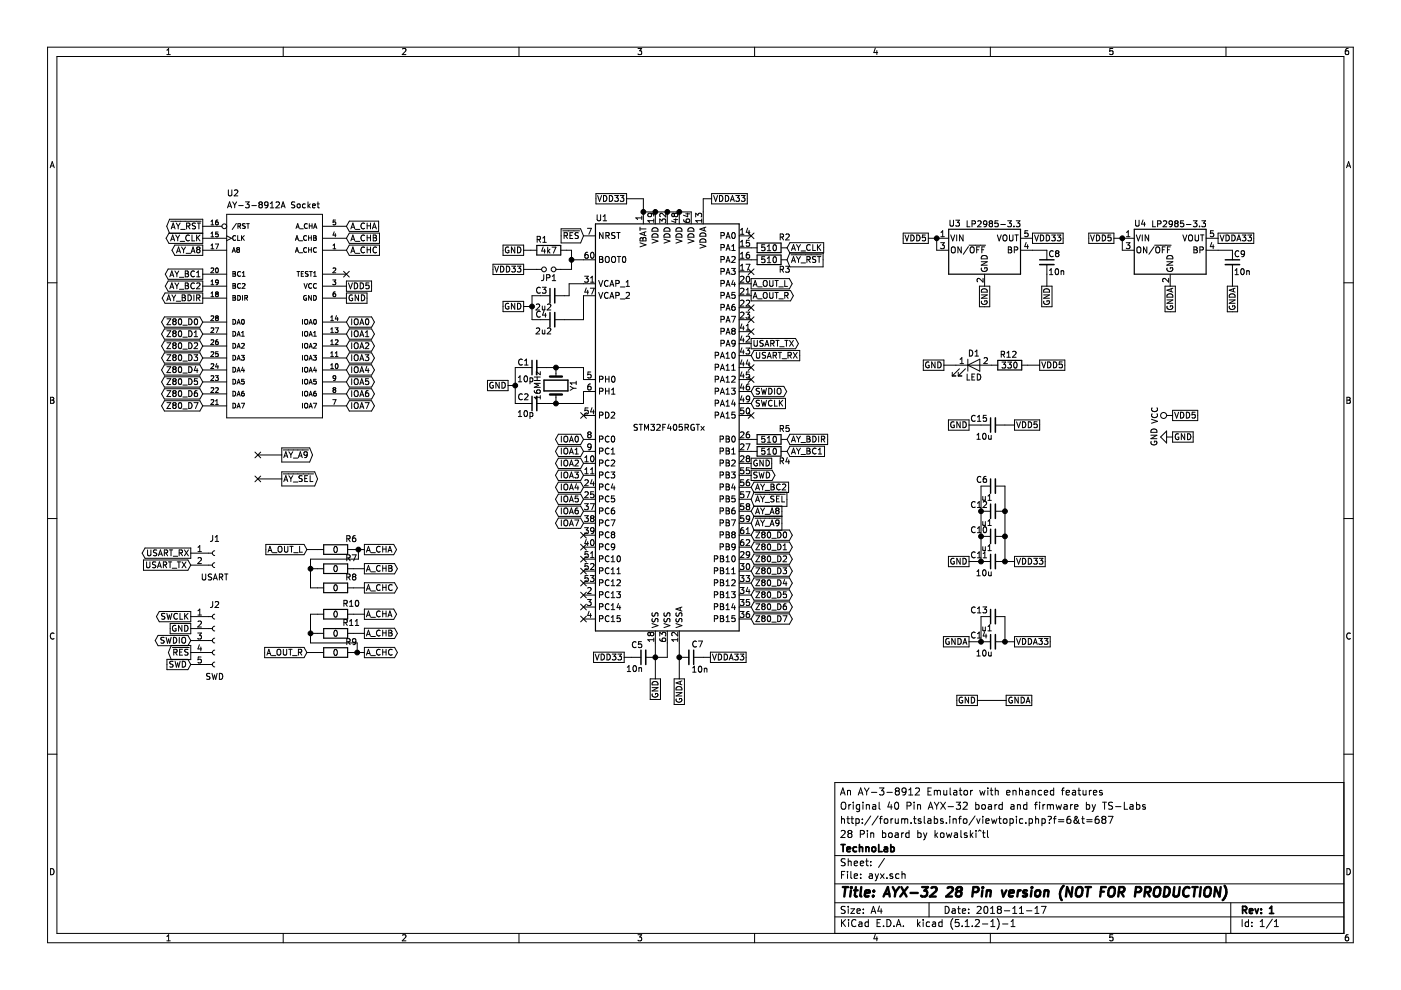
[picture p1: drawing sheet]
EESchema Schematic File Version 4
LIBS:ayx-cache
EELAYER 29 0
EELAYER END
$Descr A4 11693 8268
encoding utf-8
Sheet 1 1
Title "AYX-32 28 Pin version (NOT FOR PRODUCTION)"
Date "2018-11-17"
Rev "1"
Comp "TechnoLab"
Comment1 "28 Pin board by kowalski^tl"
Comment2 "http://forum.tslabs.info/viewtopic.php?f=6&t=687"
Comment3 "Original 40 Pin AYX-32 board and firmware by TS-Labs"
Comment4 "An AY-3-8912 Emulator with enhanced features"
$EndDescr
$Comp
L ayx:STM32F405RGTx U1
U 1 1
P 5570 3570
F 0 "U1" H 4970 5320 50  0000 L CNN
F 1 "STM32F405RGTx" H 5280 3570 50  0000 L CNN
F 2 "Package_QFP:LQFP-64_10x10mm_P0.5mm" H 4970 1870 50  0001 R CNN
F 3 "" H 5570 3570 50  0001 C CNN
	1    5570 3570
	1    0    0    -1  
$EndComp
NoConn ~ 6270 1970
NoConn ~ 6270 2270
NoConn ~ 6270 2570
NoConn ~ 6270 2670
NoConn ~ 6270 2770
NoConn ~ 4870 3470
Text GLabel 2890 1890 2    49   Input ~ 0
A_CHA
Text GLabel 2890 1990 2    49   Input ~ 0
A_CHB
Text GLabel 2890 2090 2    49   Input ~ 0
A_CHC
Text GLabel 2890 2690 2    49   BiDi ~ 0
IOA0
Text GLabel 2890 2790 2    49   BiDi ~ 0
IOA1
Text GLabel 2890 2890 2    49   BiDi ~ 0
IOA2
Text GLabel 2890 2990 2    49   BiDi ~ 0
IOA3
Text GLabel 2890 3090 2    49   BiDi ~ 0
IOA4
Text GLabel 2890 3190 2    49   BiDi ~ 0
IOA5
Text GLabel 2890 3290 2    49   BiDi ~ 0
IOA6
Text GLabel 2890 3390 2    49   BiDi ~ 0
IOA7
$Comp
L ayx:AY-3-8912A U2
U 1 1
P 1890 1790
F 0 "U2" H 1890 1940 50  0000 L BNN
F 1 "AY-3-8912A Socket" H 1890 1840 50  0000 L BNN
F 2 "DIL28" H 1890 1940 50  0001 C CNN
F 3 "" H 1890 1790 60  0001 C CNN
	1    1890 1790
	1    0    0    -1  
$EndComp
NoConn ~ 2890 2290
Text GLabel 1690 1890 0    49   Output ~ 0
~AY_RST
Text GLabel 1690 1990 0    49   Output ~ 0
AY_CLK
Text GLabel 1690 2090 0    49   Output ~ 0
AY_A8
Text GLabel 1690 2290 0    49   Output ~ 0
AY_BC1
Text GLabel 1690 2390 0    49   Output ~ 0
AY_BC2
Text GLabel 1690 2490 0    49   Output ~ 0
AY_BDIR
Text GLabel 1690 2690 0    49   3State ~ 0
Z80_D0
Text GLabel 1690 2790 0    49   3State ~ 0
Z80_D1
Text GLabel 1690 2890 0    49   3State ~ 0
Z80_D2
Text GLabel 1690 2990 0    49   3State ~ 0
Z80_D3
Text GLabel 1690 3090 0    49   3State ~ 0
Z80_D4
Text GLabel 1690 3190 0    49   3State ~ 0
Z80_D5
Text GLabel 1690 3290 0    49   3State ~ 0
Z80_D6
Text GLabel 1690 3390 0    49   3State ~ 0
Z80_D7
Text GLabel 6270 2370 2    49   Output ~ 0
A_OUT_L
Text GLabel 6270 2470 2    49   Output ~ 0
A_OUT_R
$Comp
L Connector:Conn_01x02_Female J1
U 1 1
P 1790 4620
F 0 "J1" H 1790 4742 50  0000 C CNN
F 1 "USART" H 1790 4420 50  0000 C CNN
F 2 "ayx:USART" H 1790 4620 50  0001 C CNN
F 3 "~" H 1790 4620 50  0001 C CNN
	1    1790 4620
	1    0    0    -1  
$EndComp
$Comp
L ayx:Conn_01x05_Female J2
U 1 1
P 1790 5350
F 0 "J2" H 1790 5650 50  0000 C CNN
F 1 "SWD" H 1790 5050 50  0000 C CNN
F 2 "Pin_Headers:Pin_Header_Straight_1x05_Pitch2.54mm" H 1790 5350 50  0001 C CNN
F 3 "" H 1790 5350 50  0001 C CNN
	1    1790 5350
	1    0    0    -1  
$EndComp
Text GLabel 1590 4620 0    49   Output ~ 0
USART_RX
Text GLabel 1590 4720 0    49   Input ~ 0
USART_TX
Text GLabel 6270 2870 2    49   Output ~ 0
USART_TX
Text GLabel 6270 2970 2    49   Input ~ 0
USART_RX
Text GLabel 1590 5150 0    49   Output ~ 0
SWCLK
Text GLabel 1590 5250 0    49   UnSpc ~ 0
GND
Text GLabel 2890 2490 2    49   UnSpc ~ 0
GND
Text GLabel 2890 2390 2    49   UnSpc ~ 0
VDD5
Text GLabel 1590 5350 0    49   BiDi ~ 0
SWDIO
Text GLabel 1590 5450 0    49   Output ~ 0
~RES
Text GLabel 1590 5550 0    49   Input ~ 0
SWD
Text GLabel 7750 1990 0    49   UnSpc ~ 0
VDD5
Text GLabel 8220 2390 3    49   UnSpc ~ 0
GND
Text GLabel 8620 1990 2    49   UnSpc ~ 0
VDD33
$Comp
L ayx:C_Small C8
U 1 1
P 8740 2190
F 0 "C8" H 8750 2260 50  0000 L CNN
F 1 "10n" H 8750 2110 50  0000 L CNN
F 2 "Capacitors_SMD:C_0603" H 8740 2190 50  0001 C CNN
F 3 "10n" H 8740 2190 50  0001 C CNN
	1    8740 2190
	1    0    0    -1  
$EndComp
$Comp
L ayx:LP2985-3.3 U3
U 1 1
P 8220 2090
F 0 "U3" H 7970 2315 50  0000 C CNN
F 1 "LP2985-3.3" H 8060 2310 50  0000 L CNN
F 2 "TO_SOT_Packages_SMD:SOT-23-5" H 8220 2415 50  0001 C CNN
F 3 "" H 8220 2090 50  0001 C CNN
	1    8220 2090
	1    0    0    -1  
$EndComp
Text GLabel 8740 2390 3    49   UnSpc ~ 0
GND
Text GLabel 10170 1990 2    49   UnSpc ~ 0
VDDA33
$Comp
L ayx:C_Small C9
U 1 1
P 10290 2190
F 0 "C9" H 10300 2260 50  0000 L CNN
F 1 "10n" H 10300 2110 50  0000 L CNN
F 2 "Capacitors_SMD:C_0603" H 10290 2190 50  0001 C CNN
F 3 "10n" H 10290 2190 50  0001 C CNN
	1    10290 2190
	1    0    0    -1  
$EndComp
$Comp
L ayx:LP2985-3.3 U4
U 1 1
P 9770 2090
F 0 "U4" H 9520 2315 50  0000 C CNN
F 1 "LP2985-3.3" H 9610 2310 50  0000 L CNN
F 2 "TO_SOT_Packages_SMD:SOT-23-5" H 9770 2415 50  0001 C CNN
F 3 "" H 9770 2090 50  0001 C CNN
	1    9770 2090
	1    0    0    -1  
$EndComp
Text GLabel 10290 2390 3    49   UnSpc ~ 0
GNDA
Text GLabel 6270 4470 2    49   3State ~ 0
Z80_D0
Text GLabel 6270 4570 2    49   3State ~ 0
Z80_D1
Text GLabel 6270 4670 2    49   3State ~ 0
Z80_D2
Text GLabel 6270 4770 2    49   3State ~ 0
Z80_D3
Text GLabel 6270 4870 2    49   3State ~ 0
Z80_D4
Text GLabel 6270 4970 2    49   3State ~ 0
Z80_D5
Text GLabel 6270 5070 2    49   3State ~ 0
Z80_D6
Text GLabel 6270 5170 2    49   3State ~ 0
Z80_D7
$Comp
L ayx:C_Small C7
U 1 1
P 5770 5490
F 0 "C7" V 5660 5490 50  0000 L CNN
F 1 "10n" V 5870 5490 50  0000 L CNN
F 2 "Capacitors_SMD:C_0603" H 5770 5490 50  0001 C CNN
F 3 "" H 5770 5490 50  0001 C CNN
	1    5770 5490
	0    1    1    0   
$EndComp
$Comp
L ayx:C_Small C5
U 1 1
P 5370 5490
F 0 "C5" V 5470 5490 50  0000 L CNN
F 1 "10n" V 5270 5490 50  0000 L CNN
F 2 "Capacitors_SMD:C_0603" H 5370 5490 50  0001 C CNN
F 3 "" H 5370 5490 50  0001 C CNN
	1    5370 5490
	0    -1   -1   0   
$EndComp
Text GLabel 5930 5490 2    49   UnSpc ~ 0
VDDA33
Text GLabel 5210 5490 0    49   UnSpc ~ 0
VDD33
Text GLabel 4870 1970 0    49   Input ~ 0
~RES
Text GLabel 4870 3670 0    49   BiDi ~ 0
IOA0
Text GLabel 4870 3770 0    49   BiDi ~ 0
IOA1
Text GLabel 4870 3870 0    49   BiDi ~ 0
IOA2
Text GLabel 4870 3970 0    49   BiDi ~ 0
IOA3
Text GLabel 4870 4070 0    49   BiDi ~ 0
IOA4
Text GLabel 4870 4170 0    49   BiDi ~ 0
IOA5
Text GLabel 4870 4270 0    49   BiDi ~ 0
IOA6
Text GLabel 4870 4370 0    49   BiDi ~ 0
IOA7
NoConn ~ 4870 4470
NoConn ~ 4870 4570
NoConn ~ 4870 4670
NoConn ~ 4870 4770
NoConn ~ 4870 4870
NoConn ~ 4870 4970
NoConn ~ 4870 5070
NoConn ~ 4870 5170
Text GLabel 6570 3670 2    49   Input ~ 0
AY_BDIR
Text GLabel 6270 4070 2    49   Input ~ 0
AY_BC2
$Comp
L ayx:R R5
U 1 1
P 6420 3670
F 0 "R5" V 6330 3800 50  0000 C CNN
F 1 "510" V 6420 3670 50  0000 C CNN
F 2 "Resistors_SMD:R_0603" V 6350 3670 50  0001 C CNN
F 3 "" H 6420 3670 50  0001 C CNN
	1    6420 3670
	0    1    1    0   
$EndComp
$Comp
L ayx:R R4
U 1 1
P 6420 3770
F 0 "R4" V 6500 3900 50  0000 C CNN
F 1 "510" V 6420 3770 50  0000 C CNN
F 2 "Resistors_SMD:R_0603" V 6350 3770 50  0001 C CNN
F 3 "" H 6420 3770 50  0001 C CNN
	1    6420 3770
	0    1    1    0   
$EndComp
Text GLabel 6570 3770 2    49   Input ~ 0
AY_BC1
Text GLabel 6270 3870 2    49   UnSpc ~ 0
GND
Text GLabel 6270 3970 2    49   Output ~ 0
SWD
Text GLabel 6270 4170 2    49   Input ~ 0
~AY_SEL
Text GLabel 6270 4270 2    49   Input ~ 0
AY_A8
Text GLabel 6270 4370 2    49   Input ~ 0
~AY_A9
Text GLabel 6270 3270 2    49   3State ~ 0
SWDIO
Text GLabel 6270 3370 2    49   Input ~ 0
SWCLK
NoConn ~ 6270 3170
NoConn ~ 6270 3070
NoConn ~ 6270 3470
Text GLabel 6570 2070 2    49   Input ~ 0
AY_CLK
$Comp
L ayx:R R2
U 1 1
P 6420 2070
F 0 "R2" V 6330 2200 50  0000 C CNN
F 1 "510" V 6420 2070 50  0000 C CNN
F 2 "Resistors_SMD:R_0603" V 6350 2070 50  0001 C CNN
F 3 "" H 6420 2070 50  0001 C CNN
	1    6420 2070
	0    1    1    0   
$EndComp
$Comp
L ayx:R R3
U 1 1
P 6420 2170
F 0 "R3" V 6500 2300 50  0000 C CNN
F 1 "510" V 6420 2170 50  0000 C CNN
F 2 "Resistors_SMD:R_0603" V 6350 2170 50  0001 C CNN
F 3 "" H 6420 2170 50  0001 C CNN
	1    6420 2170
	0    1    1    0   
$EndComp
Text GLabel 6570 2170 2    49   Input ~ 0
~AY_RST
$Comp
L ayx:Crystal Y1
U 1 1
P 4640 3220
F 0 "Y1" H 4640 3370 50  0000 C CNN
F 1 "16MHz" H 4640 3070 50  0000 C CNN
F 2 "Crystals:Crystal_DS10_d1.0mm_l4.3mm_Horizontal" H 4640 3220 50  0001 C CNN
F 3 "" H 4640 3220 50  0001 C CNN
	1    4640 3220
	0    1    1    0   
$EndComp
$Comp
L ayx:C_Small C1
U 1 1
P 4460 3070
F 0 "C1" V 4500 3110 50  0000 L CNN
F 1 "10p" V 4360 3070 50  0000 L CNN
F 2 "Capacitors_SMD:C_0603" H 4460 3070 50  0001 C CNN
F 3 "" H 4460 3070 50  0001 C CNN
	1    4460 3070
	0    -1   -1   0   
$EndComp
$Comp
L ayx:C_Small C2
U 1 1
P 4460 3370
F 0 "C2" V 4510 3410 50  0000 L CNN
F 1 "10p" V 4370 3370 50  0000 L CNN
F 2 "Capacitors_SMD:C_0603" H 4460 3370 50  0001 C CNN
F 3 "" H 4460 3370 50  0001 C CNN
	1    4460 3370
	0    -1   -1   0   
$EndComp
Text GLabel 4240 3220 0    49   UnSpc ~ 0
GND
$Comp
L ayx:R R1
U 1 1
P 4580 2090
F 0 "R1" V 4490 2030 50  0000 C CNN
F 1 "4k7" V 4580 2090 50  0000 C CNN
F 2 "Resistors_SMD:R_0603" V 4510 2090 50  0001 C CNN
F 3 "" H 4580 2090 50  0001 C CNN
	1    4580 2090
	0    1    1    0   
$EndComp
Text GLabel 4370 2090 0    49   UnSpc ~ 0
GND
Text GLabel 4370 2250 0    49   UnSpc ~ 0
VDD33
$Comp
L ayx:Jumper_NO_Small JP1
U 1 1
P 4580 2250
F 0 "JP1" H 4580 2180 50  0000 C CNN
F 1 "Jumper_NO_Small" H 4590 2190 50  0001 C CNN
F 2 "Pin_Headers:Pin_Header_Straight_1x02_Pitch2.00mm" H 4580 2250 50  0001 C CNN
F 3 "" H 4580 2250 50  0001 C CNN
	1    4580 2250
	1    0    0    -1  
$EndComp
Wire Wire Line
	5370 1770 5470 1770
Connection ~ 5470 1770
Connection ~ 5570 1770
Connection ~ 5670 1770
Connection ~ 5370 1770
Wire Wire Line
	7820 2090 7820 1990
Wire Wire Line
	7820 1990 7750 1990
Connection ~ 7820 1990
Wire Wire Line
	8620 2090 8740 2090
Wire Wire Line
	9370 2090 9370 1990
Connection ~ 9370 1990
Wire Wire Line
	10170 2090 10290 2090
Wire Wire Line
	5870 5490 5930 5490
Wire Wire Line
	5270 5490 5210 5490
Wire Wire Line
	10290 2390 10290 2290
Wire Wire Line
	8740 2390 8740 2290
Wire Wire Line
	5470 5370 5470 5490
Wire Wire Line
	4870 3070 4870 3170
Wire Wire Line
	4560 3070 4640 3070
Connection ~ 4640 3070
Wire Wire Line
	4870 3370 4870 3270
Wire Wire Line
	4560 3370 4640 3370
Connection ~ 4640 3370
Wire Wire Line
	4240 3220 4300 3220
Wire Wire Line
	4300 3070 4300 3220
Wire Wire Line
	4300 3070 4360 3070
Wire Wire Line
	4300 3370 4360 3370
Connection ~ 4300 3220
Wire Wire Line
	4370 2250 4480 2250
Wire Wire Line
	4770 2090 4770 2170
Wire Wire Line
	4770 2170 4870 2170
Wire Wire Line
	4770 2250 4680 2250
Connection ~ 4770 2170
Wire Wire Line
	4730 2090 4770 2090
Wire Wire Line
	4370 2090 4430 2090
$Comp
L ayx:C_Small C3
U 1 1
P 4610 2470
F 0 "C3" V 4650 2510 50  0000 L CNN
F 1 "2u2" V 4510 2470 50  0000 L CNN
F 2 "Capacitors_SMD:C_0603" H 4610 2470 50  0001 C CNN
F 3 "" H 4610 2470 50  0001 C CNN
	1    4610 2470
	0    -1   -1   0   
$EndComp
$Comp
L ayx:C_Small C4
U 1 1
P 4610 2670
F 0 "C4" V 4650 2710 50  0000 L CNN
F 1 "2u2" V 4510 2670 50  0000 L CNN
F 2 "Capacitors_SMD:C_0603" H 4610 2670 50  0001 C CNN
F 3 "" H 4610 2670 50  0001 C CNN
	1    4610 2670
	0    -1   -1   0   
$EndComp
Text GLabel 4370 2560 0    49   UnSpc ~ 0
GND
Wire Wire Line
	4370 2560 4440 2560
Wire Wire Line
	4440 2470 4440 2560
Wire Wire Line
	4440 2470 4510 2470
Wire Wire Line
	4440 2670 4510 2670
Connection ~ 4440 2560
Wire Wire Line
	4710 2470 4750 2470
Wire Wire Line
	4750 2470 4750 2370
Wire Wire Line
	4750 2370 4870 2370
Wire Wire Line
	4870 2470 4870 2670
Wire Wire Line
	4870 2670 4710 2670
Text GLabel 5940 1660 2    49   UnSpc ~ 0
VDDA33
Text GLabel 5230 1660 0    49   UnSpc ~ 0
VDD33
Wire Wire Line
	5870 1770 5870 1660
Wire Wire Line
	5870 1660 5940 1660
Wire Wire Line
	5370 1770 5370 1660
Wire Wire Line
	5370 1660 5230 1660
Text GLabel 5470 5670 3    49   UnSpc ~ 0
GND
Wire Wire Line
	5570 5370 5570 5490
Connection ~ 5670 5490
Connection ~ 5470 5490
Text GLabel 2350 3800 2    49   Output ~ 0
~AY_A9
$Comp
L ayx:C_Small C6
U 1 1
P 8290 4060
F 0 "C6" V 8340 4100 50  0000 L CNN
F 1 "u1" V 8190 4060 50  0000 L CNN
F 2 "Capacitors_SMD:C_0603" H 8290 4060 50  0001 C CNN
F 3 "" H 8290 4060 50  0001 C CNN
	1    8290 4060
	0    -1   -1   0   
$EndComp
$Comp
L ayx:C_Small C12
U 1 1
P 8290 4270
F 0 "C12" V 8340 4310 50  0000 L CNN
F 1 "u1" V 8190 4270 50  0000 L CNN
F 2 "Capacitors_SMD:C_0603" H 8290 4270 50  0001 C CNN
F 3 "" H 8290 4270 50  0001 C CNN
	1    8290 4270
	0    -1   -1   0   
$EndComp
$Comp
L ayx:C_Small C10
U 1 1
P 8290 4480
F 0 "C10" V 8340 4520 50  0000 L CNN
F 1 "u1" V 8190 4480 50  0000 L CNN
F 2 "Capacitors_SMD:C_0603" H 8290 4480 50  0001 C CNN
F 3 "" H 8290 4480 50  0001 C CNN
	1    8290 4480
	0    -1   -1   0   
$EndComp
$Comp
L ayx:C_Small C11
U 1 1
P 8290 4690
F 0 "C11" V 8340 4730 50  0000 L CNN
F 1 "10u" V 8190 4690 50  0000 L CNN
F 2 "Capacitors_SMD:C_0603" H 8290 4690 50  0001 C CNN
F 3 "" H 8290 4690 50  0001 C CNN
	1    8290 4690
	0    -1   -1   0   
$EndComp
Text GLabel 8090 4690 0    49   UnSpc ~ 0
GND
Text GLabel 8470 4690 2    49   UnSpc ~ 0
VDD33
$Comp
L ayx:C_Small C13
U 1 1
P 8290 5150
F 0 "C13" V 8340 5190 50  0000 L CNN
F 1 "u1" V 8190 5150 50  0000 L CNN
F 2 "Capacitors_SMD:C_0603" H 8290 5150 50  0001 C CNN
F 3 "" H 8290 5150 50  0001 C CNN
	1    8290 5150
	0    -1   -1   0   
$EndComp
$Comp
L ayx:C_Small C14
U 1 1
P 8290 5360
F 0 "C14" V 8340 5400 50  0000 L CNN
F 1 "10u" V 8190 5360 50  0000 L CNN
F 2 "Capacitors_SMD:C_0603" H 8290 5360 50  0001 C CNN
F 3 "" H 8290 5360 50  0001 C CNN
	1    8290 5360
	0    -1   -1   0   
$EndComp
Text GLabel 8090 5360 0    49   UnSpc ~ 0
GNDA
Text GLabel 8470 5360 2    49   UnSpc ~ 0
VDDA33
Wire Wire Line
	8390 5360 8470 5360
Wire Wire Line
	8090 5360 8190 5360
Wire Wire Line
	8190 5360 8190 5150
Wire Wire Line
	8390 5150 8390 5360
Connection ~ 8190 5360
Connection ~ 8390 5360
Wire Wire Line
	8190 4060 8190 4270
Wire Wire Line
	8390 4060 8390 4270
Wire Wire Line
	8390 4690 8470 4690
Wire Wire Line
	8190 4690 8090 4690
Connection ~ 8390 4270
Connection ~ 8190 4270
Connection ~ 8190 4480
Connection ~ 8390 4480
Connection ~ 8390 4690
Connection ~ 8190 4690
$Comp
L ayx:C_Small C15
U 1 1
P 8290 3550
F 0 "C15" V 8340 3590 50  0000 L CNN
F 1 "10u" V 8190 3550 50  0000 L CNN
F 2 "Capacitors_SMD:C_0603" H 8290 3550 50  0001 C CNN
F 3 "" H 8290 3550 50  0001 C CNN
	1    8290 3550
	0    -1   -1   0   
$EndComp
Text GLabel 8090 3550 0    49   UnSpc ~ 0
GND
Text GLabel 8470 3550 2    49   UnSpc ~ 0
VDD5
Wire Wire Line
	8390 3550 8470 3550
Wire Wire Line
	8090 3550 8190 3550
$Comp
L ayx:R R6
U 1 1
P 2800 4590
F 0 "R6" V 2710 4720 50  0000 C CNN
F 1 "0" V 2800 4590 50  0000 C CNN
F 2 "Resistors_SMD:R_0603_HandSoldering" V 2730 4590 50  0001 C CNN
F 3 "" H 2800 4590 50  0001 C CNN
	1    2800 4590
	0    1    1    0   
$EndComp
$Comp
L ayx:R R7
U 1 1
P 2800 4750
F 0 "R7" V 2710 4880 50  0000 C CNN
F 1 "0" V 2800 4750 50  0000 C CNN
F 2 "Resistors_SMD:R_0603_HandSoldering" V 2730 4750 50  0001 C CNN
F 3 "" H 2800 4750 50  0001 C CNN
	1    2800 4750
	0    1    1    0   
$EndComp
$Comp
L ayx:R R8
U 1 1
P 2800 4910
F 0 "R8" V 2710 5040 50  0000 C CNN
F 1 "0" V 2800 4910 50  0000 C CNN
F 2 "Resistors_SMD:R_0603_HandSoldering" V 2730 4910 50  0001 C CNN
F 3 "" H 2800 4910 50  0001 C CNN
	1    2800 4910
	0    1    1    0   
$EndComp
Text GLabel 3040 4750 2    49   Output ~ 0
A_CHB
Text GLabel 3040 4910 2    49   Output ~ 0
A_CHC
Wire Wire Line
	2950 4750 3040 4750
Wire Wire Line
	2950 4910 3040 4910
Wire Wire Line
	2650 4750 2590 4750
Wire Wire Line
	2590 4910 2650 4910
Text GLabel 3040 4590 2    49   Output ~ 0
A_CHA
Wire Wire Line
	2950 4590 2990 4590
Text GLabel 2560 4590 0    49   Input ~ 0
A_OUT_L
Wire Wire Line
	2650 4590 2560 4590
Connection ~ 2990 4590
Connection ~ 2590 4750
Wire Wire Line
	2590 4670 2590 4750
Wire Wire Line
	2590 4670 2990 4670
Wire Wire Line
	2990 4670 2990 4590
$Comp
L ayx:R R10
U 1 1
P 2800 5130
F 0 "R10" V 2710 5260 50  0000 C CNN
F 1 "0" V 2800 5130 50  0000 C CNN
F 2 "Resistors_SMD:R_0603_HandSoldering" V 2730 5130 50  0001 C CNN
F 3 "" H 2800 5130 50  0001 C CNN
	1    2800 5130
	0    1    1    0   
$EndComp
$Comp
L ayx:R R11
U 1 1
P 2800 5290
F 0 "R11" V 2710 5420 50  0000 C CNN
F 1 "0" V 2800 5290 50  0000 C CNN
F 2 "Resistors_SMD:R_0603_HandSoldering" V 2730 5290 50  0001 C CNN
F 3 "" H 2800 5290 50  0001 C CNN
	1    2800 5290
	0    1    1    0   
$EndComp
$Comp
L ayx:R R9
U 1 1
P 2800 5450
F 0 "R9" V 2710 5580 50  0000 C CNN
F 1 "0" V 2800 5450 50  0000 C CNN
F 2 "Resistors_SMD:R_0603_HandSoldering" V 2730 5450 50  0001 C CNN
F 3 "" H 2800 5450 50  0001 C CNN
	1    2800 5450
	0    1    1    0   
$EndComp
Text GLabel 3040 5290 2    49   Output ~ 0
A_CHB
Text GLabel 3040 5450 2    49   Output ~ 0
A_CHC
Wire Wire Line
	2950 5290 3040 5290
Wire Wire Line
	2950 5450 2980 5450
Wire Wire Line
	2650 5290 2590 5290
Text GLabel 3040 5130 2    49   Output ~ 0
A_CHA
Wire Wire Line
	2950 5130 3040 5130
Text GLabel 2560 5450 0    49   Input ~ 0
A_OUT_R
Wire Wire Line
	2650 5450 2560 5450
Connection ~ 2590 5290
Wire Wire Line
	2980 5450 2980 5370
Wire Wire Line
	2980 5370 2590 5370
Wire Wire Line
	2590 5370 2590 5290
Connection ~ 2980 5450
Wire Wire Line
	2590 5130 2650 5130
Text GLabel 9790 3470 2    49   UnSpc ~ 0
VDD5
$Comp
L ayx:VCC #PWR01
U 1 1
P 9790 3470
F 0 "#PWR01" H 9790 3320 50  0001 C CNN
F 1 "VCC" H 9790 3620 50  0000 C CNN
F 2 "" H 9790 3470 50  0001 C CNN
F 3 "" H 9790 3470 50  0001 C CNN
	1    9790 3470
	0    -1   -1   0   
$EndComp
Text GLabel 9790 3650 2    49   UnSpc ~ 0
GND
$Comp
L ayx:GND #PWR02
U 1 1
P 9790 3650
F 0 "#PWR02" H 9790 3400 50  0001 C CNN
F 1 "GND" H 9790 3500 50  0000 C CNN
F 2 "" H 9790 3650 50  0001 C CNN
F 3 "" H 9790 3650 50  0001 C CNN
	1    9790 3650
	0    1    1    0   
$EndComp
Wire Wire Line
	5670 5370 5670 5490
Text GLabel 9770 2390 3    49   UnSpc ~ 0
GNDA
Wire Wire Line
	9370 1990 9300 1990
Text GLabel 9300 1990 0    49   UnSpc ~ 0
VDD5
Text GLabel 5670 5670 3    49   UnSpc ~ 0
GNDA
Wire Wire Line
	5570 5490 5470 5490
Text GLabel 8160 5850 0    49   UnSpc ~ 0
GND
Text GLabel 8400 5850 2    49   UnSpc ~ 0
GNDA
Wire Wire Line
	8160 5850 8400 5850
$Comp
L ayx:LED D1
U 1 1
P 8130 3050
F 0 "D1" H 8130 3150 50  0000 C CNN
F 1 "LED" H 8130 2950 50  0000 C CNN
F 2 "LEDs:LED_0805" H 8130 3050 50  0001 C CNN
F 3 "" H 8130 3050 50  0001 C CNN
	1    8130 3050
	1    0    0    -1  
$EndComp
Text GLabel 7880 3050 0    49   UnSpc ~ 0
GND
$Comp
L ayx:R R12
U 1 1
P 8430 3050
F 0 "R12" V 8340 3040 50  0000 C CNN
F 1 "330" V 8430 3050 50  0000 C CNN
F 2 "Resistors_SMD:R_0603" V 8360 3050 50  0001 C CNN
F 3 "" H 8430 3050 50  0001 C CNN
	1    8430 3050
	0    1    1    0   
$EndComp
Wire Wire Line
	7880 3050 7980 3050
Text GLabel 8680 3050 2    49   UnSpc ~ 0
VDD5
Wire Wire Line
	8580 3050 8680 3050
Wire Wire Line
	5470 1770 5570 1770
Wire Wire Line
	5570 1770 5670 1770
Wire Wire Line
	5670 1770 5770 1770
Wire Wire Line
	4640 3070 4870 3070
Wire Wire Line
	4640 3370 4870 3370
Wire Wire Line
	4300 3220 4300 3370
Wire Wire Line
	4770 2170 4770 2250
Wire Wire Line
	4440 2560 4440 2670
Wire Wire Line
	5670 5490 5670 5670
Wire Wire Line
	5470 5490 5470 5670
Wire Wire Line
	8390 4270 8390 4480
Wire Wire Line
	8190 4270 8190 4480
Wire Wire Line
	8190 4480 8190 4690
Wire Wire Line
	8390 4480 8390 4690
Wire Wire Line
	2990 4590 3040 4590
Wire Wire Line
	2590 4750 2590 4910
Wire Wire Line
	2590 5290 2590 5130
Wire Wire Line
	2980 5450 3040 5450
NoConn ~ 2150 3800
NoConn ~ 2150 4000
Text GLabel 2350 4000 2    49   Output ~ 0
~AY_SEL
Wire Wire Line
	2150 4000 2350 4000
Wire Wire Line
	2150 3800 2350 3800
$EndSCHEMATC
